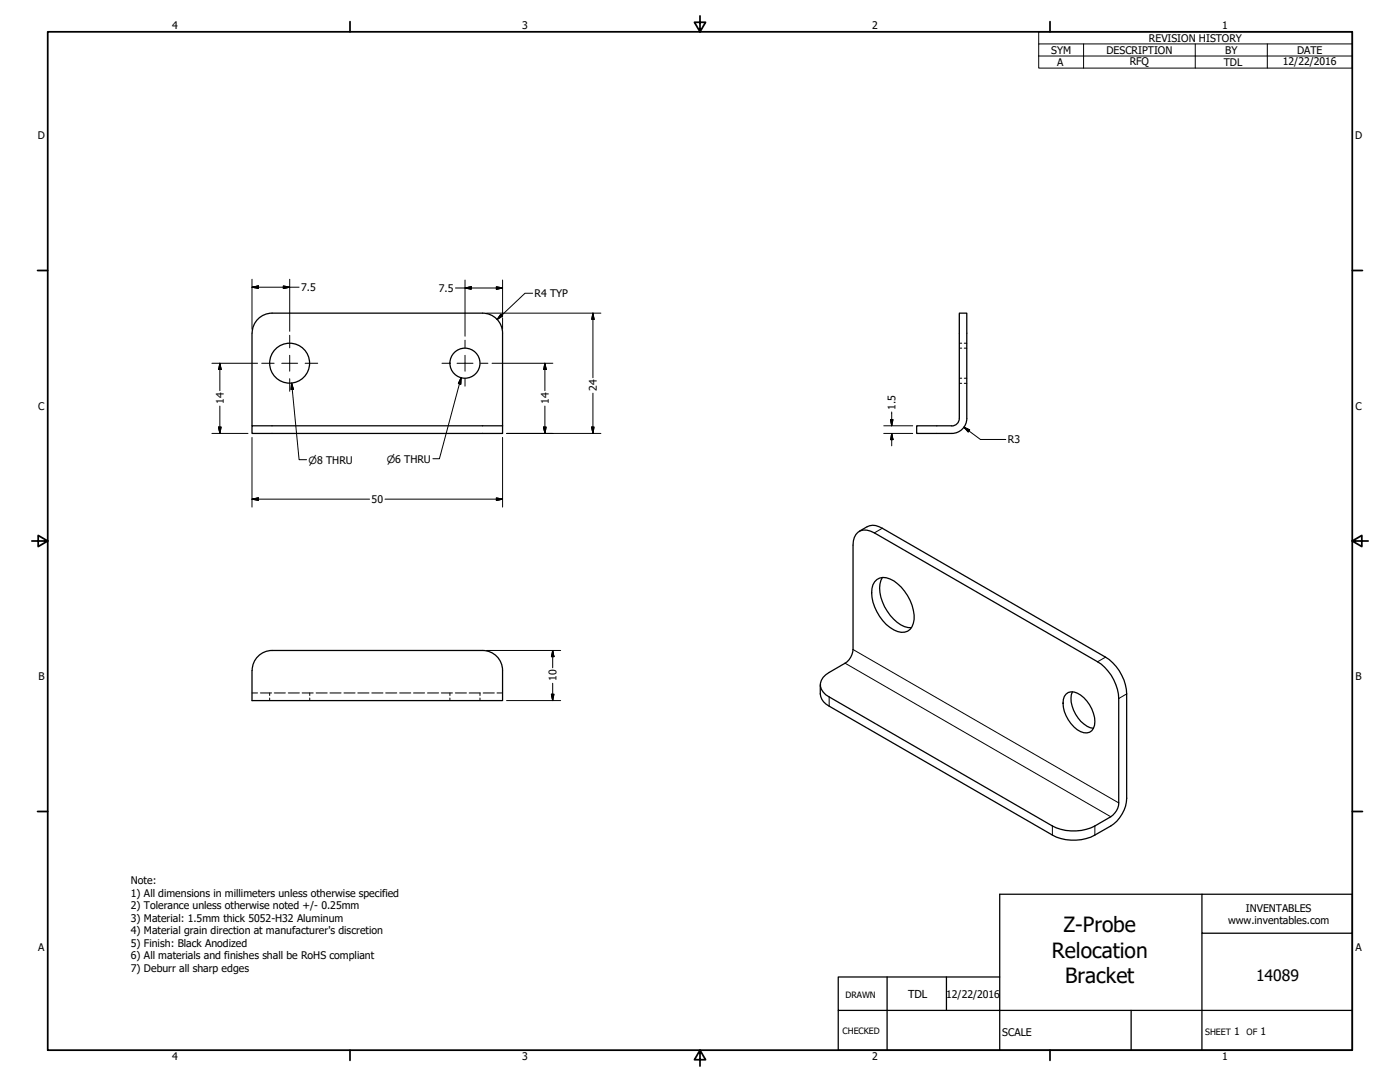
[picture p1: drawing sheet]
<svg xmlns="http://www.w3.org/2000/svg" width="559mm" height="432mm" viewBox="0 0 559 432" stroke-linecap="round" stroke-linejoin="round" font-family="sans-serif">
<!-- layer: Visible (ANSI) -->
<g fill="none" stroke="#000" stroke-width=".51">
<path d="M100.6 133v36.9M108.6 125h84a8 8 0 0 1 8 7.9M108.6 125a8 8 0 0 0-8 7.9M200.6 133v36.9M100.6 169.9h100v3.1h-100zM379.9 169.9h-14v3.1h14a6 6 0 0 0 6-6v-42h-3v41.9a3 3 0 0 1-3 3.1M350 231.3a6.7 6.7 0 0 1 8.3 1.7 18.5 18.5 0 0 1 6.6 14.2 5 5 0 0 1-2.7 4.7 5 5 0 0 1-5.4-.5 18.1 18.1 0 0 1-8.8-16.6l.4-1.4zM352.2 230.5a13.3 13.3 0 0 0 1.9 13.4 12.5 12.5 0 0 0 9.7 6.6M108.6 259.6h84a8 8 0 0 1 8 8M108.6 259.6a8 8 0 0 0-8 8M100.6 267.6v12h100v-12M331 278.1l89.1 51.5a19 19 0 0 0 16.9 0l6.4-3.7"/>
<path d="M425.5 277a4.3 4.3 0 0 1 5.8 .4 13.5 13.5 0 0 1 5.6 12 3.6 3.6 0 0 1-5.6 2.6 13.5 13.5 0 0 1-6.9-12.9zM428.1 276.1a12.1 12.1 0 0 0 4.6 12.9l2.5 1.4 1.2 .2M331 281.8l89.1 51.4"/>
<circle cx="115.6" cy="144.9" r="8"/>
<circle cx="185.6" cy="144.9" r="6"/>
</g>
<!-- layer: Hidden (ANSI) -->
<g fill="none" stroke="#000" stroke-width=".4">
<path d="M382.9 138.9h1M382.9 137h1M384.9 138.9h1M384.9 137h1M382.9 150.9h1M382.9 153h1M384.9 150.9h1M384.9 153h1M100.6 276.5h2.2M103.9 276.5h4.5M107.6 276.5v1.1M107.6 278.6v1"/>
<path d="M109.5 276.5h4.4M115.1 276.5h4.4M120.6 276.5h4.4M123.6 276.5v1.1M123.6 278.6v1M126.2 276.5h4.4M131.7 276.5h4.4M137.3 276.5h4.4M142.8 276.5h4.5M148.4 276.5h4.4M153.9 276.5h4.5M159.5 276.5h4.5"/>
<path d="M165 276.5h4.5M170.6 276.5h4.5M176.1 276.5h4.5M179.6 276.5v1.1M179.6 278.6v1M181.7 276.5h4.5M187.3 276.5h4.4M191.6 276.5v1.1M191.6 278.6v1M192.8 276.5h4.5M198.4 276.5h2.2"/>
</g>
<!-- layer: Visible Narrow (ANSI) -->
<path d="M352.2 210.8l-3.2 1.9M340.5 259.2l106 61.2M331 278.1v3.7M337.3 264.7l106.1 61.2M441.3 262.3l-3.2 1.8M449.7 276.9l-3.2 1.9M420.1 329.6v3.6M437 329.6v3.6" fill="none" stroke="#000" stroke-width=".4"/>
<path d="M343 212a7.3 7.3 0 0 1 7.8-1.8l90.5 52.1a18.3 18.3 0 0 1 8.4 14.6v41.7a14 14 0 0 1-6.3 11 26.2 26.2 0 0 1-11.8 5.5 17.9 17.9 0 0 1-11.5-1.9M327.4 273.2a7.1 7.1 0 0 0 3.6 8.6M331 278.1a5.1 5.1 0 0 1-2.5-7.8l2.5-1.9 6.3-3.7a7.1 7.1 0 0 0 3.2-5.5v-41.6a5.1 5.1 0 0 1 5.6-6l2.9 1.1 89.1 51.4a18.3 18.3 0 0 1 8.4 14.7v41.6a6.9 6.9 0 0 1-3.1 5.5" fill="none" stroke="#000" stroke-width=".51"/>
<!-- layer: Border (ANSI) -->
<g fill="none" stroke="#000" stroke-width=".7">
<path d="M19 12.7h520.8v406.4h-520.8zM139.7 8.6v4.1M279.4 6.3v6.4l-2.2-3.8h4.4l-2.2 3.8M419.1 8.6v4.1M15 107.9h4M539.8 107.9h4M12.7 215.9h6.3l-3.8-2.2v4.4l3.8-2.2M539.8 215.9l3.8 2.2v-4.4l-3.8 2.2h6.3M15 323.8h4M539.8 323.8h4M139.7 419.1v4.1M279.4 419.1l2.2 3.8h-4.4l2.2-3.8v6.3"/>
<path d="M419.1 419.1v4.1"/>
</g>
<!-- layer: Title (ANSI) -->
<path d="M479.7 356.9h60.1v15.5h-60.1zM479.7 356.9h-80.7v62.2M479.7 372.4v46.7M539.8 372.4v46.7h-205.2v-15.9M354.1 389.9v29.2M377.8 389.9v13.3M399 389.9h-64.4v13.3h205.2M451.5 403.2v15.9" fill="none" stroke="#000" stroke-width=".51"/>
<!-- layer: Symbol (ANSI) -->
<path d="M414.6 17.5v-4.8h125.2v4.8M432.5 17.5v9.7M477.1 17.5v9.7M505.8 17.5v9.7M539.8 17.5h-125.2v4.9M539.8 17.5v9.7h-125.2v-4.8M414.6 22.4h125.2M116.4 152.9l.7 2.5h-1zM116.4 152.9l3 30.6h3M184 150.7l-.1 2.6-1-.3zM184 150.7l-8.6 32.4h-2.6" fill="none" stroke="#000" stroke-width=".4"/>
<!-- layer: Dimension (ANSI) -->
<g fill="none" stroke="#000" stroke-width=".4">
<path d="M100.6 114.6l2.5-.5v1zM100.6 114.6h18.8M100.6 111.4v20M113.1 114.1l2.5 .5-2.5 .5zM115.6 111.4v20.8M181.8 114.9h18.8M185.6 114.9l2.5-.5v1zM185.6 111.8v22.4M198.1 114.4l2.5 .5-2.5 .5zM200.6 111.8v14.5M212.6 117h-3.1l-11.1 10.5M194.2 125h45.6"/>
<path d="M199.9 125.4l.7 .7-2.2 1.4zM200.6 126.8v4.6M236.7 125l.4 2.4h-.9zM236.7 125v25.7M84.6 145h18.2M87.8 145l.5 2.4h-1.1zM87.8 145v10.9M196.4 145h24.3M217.5 145l.5 2.4h-1zM217.5 145v10.9M236.7 156.9v16.1M84.6 173h14.4"/>
<path d="M87.2 170.4h1.1l-.5 2.6zM87.8 162.1v10.9M100.6 174.6v27.8M200.6 174.6v27.8M202.2 173h37.6M217 170.4h1l-.5 2.6zM217.5 162.1v10.9M236.2 170.4h.9l-.4 2.6zM352.7 173h11.6M352.7 169.9h11.6M355.5 167.4h.9l-.5 2.5zM355.9 173l.5 2.5h-.9z"/>
<path d="M355.9 164.4v5.5M355.9 173v4.9M384.7 170.5l2.3 1.1-.5 .8zM384.7 170.5l6.7 4.9h10M100.6 199.2l2.5-.5v1zM100.6 199.2h46.9M153.7 199.2h46.9M198.1 198.7l2.5 .5-2.5 .5zM194.2 259.6h29.6M220.6 259.6l.5 2.5h-1zM220.6 259.6v6.9M202.2 279.6h21.6"/>
<path d="M220.1 277.1h1l-.5 2.5zM220.6 272.7v6.9"/>
</g>
<g fill="#000" stroke="#000" stroke-width=".4">
<path d="M100.6 114.6l2.5-.5zM100.6 114.6l2.5-.5v1zM113.1 115.1l2.5-.5zM113.1 114.1l2.5 .5-2.5 .5zM185.6 114.9l2.5-.5zM185.6 114.9l2.5-.5v1zM198.1 115.4l2.5-.5zM198.1 114.4l2.5 .5-2.5 .5zM199.9 125.4l-1.5 2.1zM199.9 125.4l.7 .7-2.2 1.4zM236.7 125l.4 2.4zM236.7 125l.4 2.4h-.9z"/>
<path d="M87.8 145l.5 2.4zM87.8 145l.5 2.4h-1.1zM217.5 145l.5 2.4zM217.5 145l.5 2.4h-1zM87.2 170.4l.6 2.6zM87.2 170.4h1.1l-.5 2.6zM217 170.4l.5 2.6zM217 170.4h1l-.5 2.6zM236.2 170.4l.5 2.6zM236.2 170.4h.9l-.4 2.6zM355.5 167.4l.4 2.5zM355.5 167.4h.9l-.5 2.5z"/>
<path d="M355.9 173l.5 2.5zM355.9 173l.5 2.5h-.9zM384.7 170.5l2.3 1.1zM384.7 170.5l2.3 1.1-.5 .8zM100.6 199.2l2.5-.5zM100.6 199.2l2.5-.5v1zM198.1 199.7l2.5-.5zM198.1 198.7l2.5 .5-2.5 .5zM220.1 277.1l.5 2.5zM220.1 277.1h1l-.5 2.5zM220.6 259.6l.5 2.5zM220.6 259.6l.5 2.5h-1z"/>
</g>
<!-- layer: Symbol (ANSI) -->
<path d="M116.4 152.9l.7 2.5zM116.4 152.9l.7 2.5h-1zM184 150.7l-.1 2.6zM184 150.7l-.1 2.6-1-.3z" fill="#000" stroke="#000" stroke-width=".4"/>
<!-- layer: Center Mark (ANSI) -->
<path d="M115.6 133.8v5M185.6 135.8v3M104.5 145h4.9M112.5 145h6.3M115.6 141.8v6.3M115.6 151.1v5M121.8 145h5M176.4 145h3.1M182.4 145h6.4M185.6 141.8v6.3M185.6 151.1v3M191.8 145h3" fill="none" stroke="#000" stroke-width=".4"/>
<g font-size="8.4">
<text x="424.4" y="372">Z-Probe</text>
<text x="419.8" y="382.1">Relocation</text>
<text x="425.1" y="392.2">Bracket</text>
</g>
<text font-size="6.3" x="501.3" y="391.4">14089</text>
<text font-size="4.4" x="362.5" y="398.5">TDL</text>
<g font-size="4.2">
<text x="68.7" y="11.7">4</text>
<text x="208.4" y="11.7">3</text>
<text x="348.1" y="11.7">2</text>
<text x="487.8" y="11.7">1</text>
<text x="458.6" y="16.6">REVISION HISTORY</text>
<text x="419.5" y="21.5">SYM</text>
<text x="441.6" y="21.5">DESCRIPTION</text>
<text x="489" y="21.5">BY</text>
<text x="517.7" y="21.5">DATE</text>
<text x="422" y="26.3">A</text>
<text x="450.9" y="25.9">RFQ</text>
<text x="488.4" y="26.3">TDL</text>
<text x="512" y="26">12/22/2016</text>
<text x="15.1" y="55.5">D</text>
<text x="540.9" y="55.5">D</text>
<text x="120.2" y="116.1">7.5</text>
<text x="175.2" y="116.4">7.5</text>
<text x="213.4" y="118.6">R4 TYP</text>
<text x="89.3" y="161.2" transform="rotate(-90 89.3 161.2)">14</text>
<text x="219" y="161.2" transform="rotate(-90 219 161.2)">14</text>
<text x="238.2" y="156.1" transform="rotate(-90 238.2 156.1)">24</text>
<text x="15.2" y="163.4">C</text>
<text x="357.4" y="163.6" transform="rotate(-90 357.4 163.6)">1.5</text>
<text x="541" y="163.4">C</text>
<text x="402.3" y="176.9">R3</text>
<text x="148.3" y="200.7">50</text>
<text x="15.3" y="271.4">B</text>
<text x="222.1" y="271.8" transform="rotate(-90 222.1 271.8)">10</text>
<text x="541.1" y="271.4">B</text>
<text x="52.3" y="352.8">Note:</text>
<text x="52.3" y="357.8">1) All dimensions in millimeters unless otherwise specified</text>
<text x="52.3" y="362.8">2) Tolerance unless otherwise noted +/- 0.25mm</text>
<text x="497.3" y="363.9">INVENTABLES</text>
<text x="52.3" y="367.9">3) Material: 1.5mm thick 5052-H32 Aluminum</text>
<text x="490.2" y="368.9">www.inventables.com</text>
<text x="52.3" y="372.9">4) Material grain direction at manufacturer's discretion</text>
<text x="52.3" y="377.9">5) Finish: Black Anodized</text>
<text x="15.2" y="379.3">A</text>
<text x="52.3" y="382.9">6) All materials and finishes shall be RoHS compliant</text>
<text x="541" y="379.3">A</text>
<text x="52.3" y="387.9">7) Deburr all sharp edges</text>
<text x="377.6" y="398.3">12/22/2016</text>
<text x="400" y="413.4">SCALE</text>
<text x="492.6" y="412.9">1</text>
<text x="503.1" y="412.9">1</text>
<text x="68.7" y="423.2">4</text>
<text x="208.4" y="423.2">3</text>
<text x="348.1" y="423.2">2</text>
<text x="487.8" y="423.2">1</text>
</g>
<g font-size="4">
<text x="123.1" y="185">⌀8 THRU</text>
<text x="154.4" y="184.6">⌀6 THRU</text>
</g>
<g font-size="3.5">
<text x="337.4" y="398.1">DRAWN</text>
<text x="336.3" y="412.7">CHECKED</text>
<text x="481.1" y="412.9">SHEET</text>
<text x="497.5" y="412.9">OF</text>
</g>
</svg>
